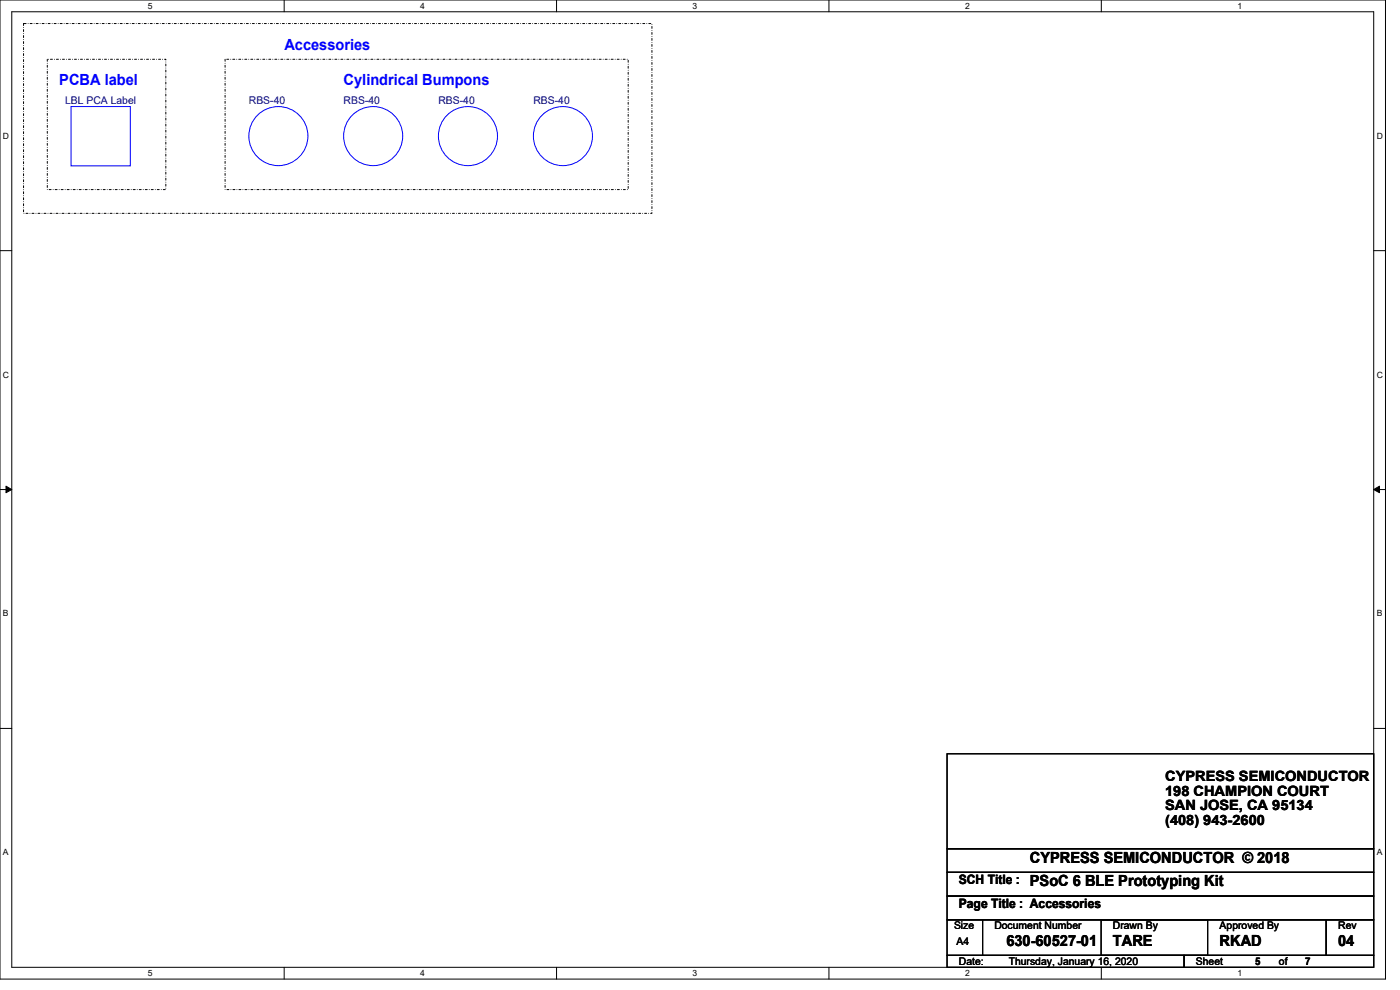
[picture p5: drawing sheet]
<svg xmlns="http://www.w3.org/2000/svg" width="297mm" height="210mm" viewBox="0 0 297 210" stroke-linecap="round" stroke-linejoin="round" font-family="sans-serif">
<path d="M0 0h293.9v207.7h-293.9zM2.5 2.5h288.9v202.7h-288.9z" fill="none" stroke="#000" stroke-width=".21"/>
<g fill="#fff">
<path d="M31.4 .3h.9v1.9h-.9z"/>
<path d="M31.4 205.4h.9v2h-.9z"/>
</g>
<path d="M60.3 0v2.5M60.3 205.2v2.5" fill="none" stroke="#000" stroke-width=".21"/>
<g fill="#fff">
<path d="M89.2 .3h.9v1.9h-.9z"/>
<path d="M89.2 205.4h.9v2h-.9z"/>
</g>
<path d="M118.1 0v2.5M118.1 205.2v2.5" fill="none" stroke="#000" stroke-width=".21"/>
<g fill="#fff">
<path d="M146.9 .3h1v1.9h-1z"/>
<path d="M146.9 205.4h1v2h-1z"/>
</g>
<path d="M175.9 0v2.5M175.9 205.2v2.5" fill="none" stroke="#000" stroke-width=".21"/>
<g fill="#fff">
<path d="M204.7 .3h1v1.9h-1z"/>
<path d="M204.7 205.4h1v2h-1z"/>
</g>
<path d="M233.6 0v2.5M233.6 205.2v2.5" fill="none" stroke="#000" stroke-width=".21"/>
<g fill="#fff">
<path d="M262.5 .3h1v1.9h-1z"/>
<path d="M262.5 205.4h1v2h-1z"/>
<path d="M.6 27.8h1.3v2h-1.3z"/>
<path d="M292.1 27.8h1.2v2h-1.2z"/>
<path d="M.6 78.5h1.3v2h-1.3z"/>
<path d="M292.1 78.5h1.2v2h-1.2z"/>
</g>
<path d="M0 53.2h2.5M291.4 53.2h2.5" fill="none" stroke="#000" stroke-width=".21"/>
<g fill="#fff">
<path d="M.6 129.2h1.2v1.9h-1.2z"/>
<path d="M292.1 129.2h1.1v1.9h-1.1z"/>
</g>
<path d="M0 103.8h2.5M1.3 103.1l1.2 .7-1.2 .7zM291.4 103.8l1.3-.7v1.4zM291.4 103.8h2.5" fill="none" stroke="#000" stroke-width=".21"/>
<path d="M1.3 103.1l1.2 .7-1.2 .7zM291.4 103.8l1.3-.7v1.4z" fill="#000"/>
<g fill="#fff">
<path d="M.6 179.8h1.2v2h-1.2z"/>
<path d="M292.1 179.8h1.1v2h-1.1z"/>
</g>
<path d="M0 154.5h2.5M200.9 159.9h90.5v20.1h-90.5zM291.4 154.5h2.5M200.9 180h90.5v5h-90.5zM200.9 185h90.5v5.1h-90.5zM200.9 195.1h7.5v7.5h-7.5zM200.9 190.1h90.5v5h-90.5zM208.4 195.1h72.9v7.5h-72.9zM233.6 195.1h22.6v7.5h-22.6zM281.3 195.1h10.1v7.5h-10.1zM200.9 202.6h50.3v2.6h-50.3zM251.2 202.6h40.2v2.6h-40.2z" fill="none" stroke="#000" stroke-width=".21"/>
<path d="M5 5h133.3v40.3h-133.3zM10 12.6h25.2v27.6h-25.2zM47.8 12.6h85.5v27.6h-85.5z" fill="none" stroke="#000" stroke-width=".21" stroke-dasharray=".4 .4 0 .4"/>
<g fill="none" stroke="#00f" stroke-width=".21">
<path d="M15.1 22.6h12.5v12.6h-12.5z"/>
<circle cx="59.1" cy="28.9" r="6.3"/>
<circle cx="79.2" cy="28.9" r="6.3"/>
<circle cx="99.3" cy="28.9" r="6.3"/>
<circle cx="119.4" cy="28.9" r="6.3"/>
</g>
<g font-size="3.3" fill="#00f">
<text x="60.3" y="10.5">Accessories</text>
<text x="12.6" y="18.1">PCBA label</text>
<text x="72.9" y="18.1">Cylindrical Bumpons</text>
</g>
<g font-size="3.3">
<text x="218.5" y="183">CYPRESS SEMICONDUCTOR © 2018</text>
<text x="218.5" y="188">PSoC 6 BLE Prototyping Kit</text>
<text x="213.5" y="200.6">630-60527-01</text>
<text x="236.1" y="200.6">TARE</text>
<text x="258.7" y="200.6">RKAD</text>
<text x="283.9" y="200.6">04</text>
</g>
<g font-size="3">
<text x="247.2" y="165.7">CYPRESS SEMICONDUCTOR</text>
<text x="247.2" y="168.8">198 CHAMPION COURT</text>
<text x="247.2" y="171.9">SAN JOSE, CA 95134</text>
<text x="247.2" y="175">(408) 943-2600</text>
</g>
<g font-size="2.8">
<text x="203.4" y="187.6">SCH Title :</text>
<text x="203.4" y="192.7">Page Title : Accessories</text>
</g>
<g font-size="2.2" fill="#000080">
<text x="13.8" y="22.1">LBL PCA Label</text>
<text x="52.8" y="22.1">RBS-40</text>
<text x="72.9" y="22.1">RBS-40</text>
<text x="93" y="22.1">RBS-40</text>
<text x="113.2" y="22.1">RBS-40</text>
</g>
<g font-size="2.2">
<text x="202.4" y="197.1">Size</text>
<text x="210.9" y="197.1">Document Number</text>
<text x="236.1" y="197.1">Drawn By</text>
<text x="258.7" y="197.1">Approved By</text>
<text x="283.9" y="197.1">Rev</text>
<text x="202.9" y="200.4">A4</text>
<text x="203.4" y="204.7">Date:</text>
<text x="214" y="204.7">Thursday, January 16, 2020</text>
<text x="253.7" y="204.7">Sheet</text>
<text x="266.3" y="204.7">5</text>
<text x="271.3" y="204.7">of</text>
<text x="276.9" y="204.7">7</text>
</g>
<g font-size="1.8">
<text x="31.4" y="1.9">5</text>
<text x="89.2" y="1.9">4</text>
<text x="146.9" y="1.9">3</text>
<text x="204.7" y="1.9">2</text>
<text x="262.5" y="1.9">1</text>
<text x=".6" y="29.4">D</text>
<text x="292.1" y="29.4">D</text>
<text x=".6" y="80.1">C</text>
<text x="292.1" y="80.1">C</text>
<text x=".6" y="130.8">B</text>
<text x="292.1" y="130.8">B</text>
<text x=".6" y="181.4">A</text>
<text x="292.1" y="181.4">A</text>
<text x="31.4" y="207.1">5</text>
<text x="89.2" y="207.1">4</text>
<text x="146.9" y="207.1">3</text>
<text x="204.7" y="207.1">2</text>
<text x="262.5" y="207.1">1</text>
</g>
</svg>
